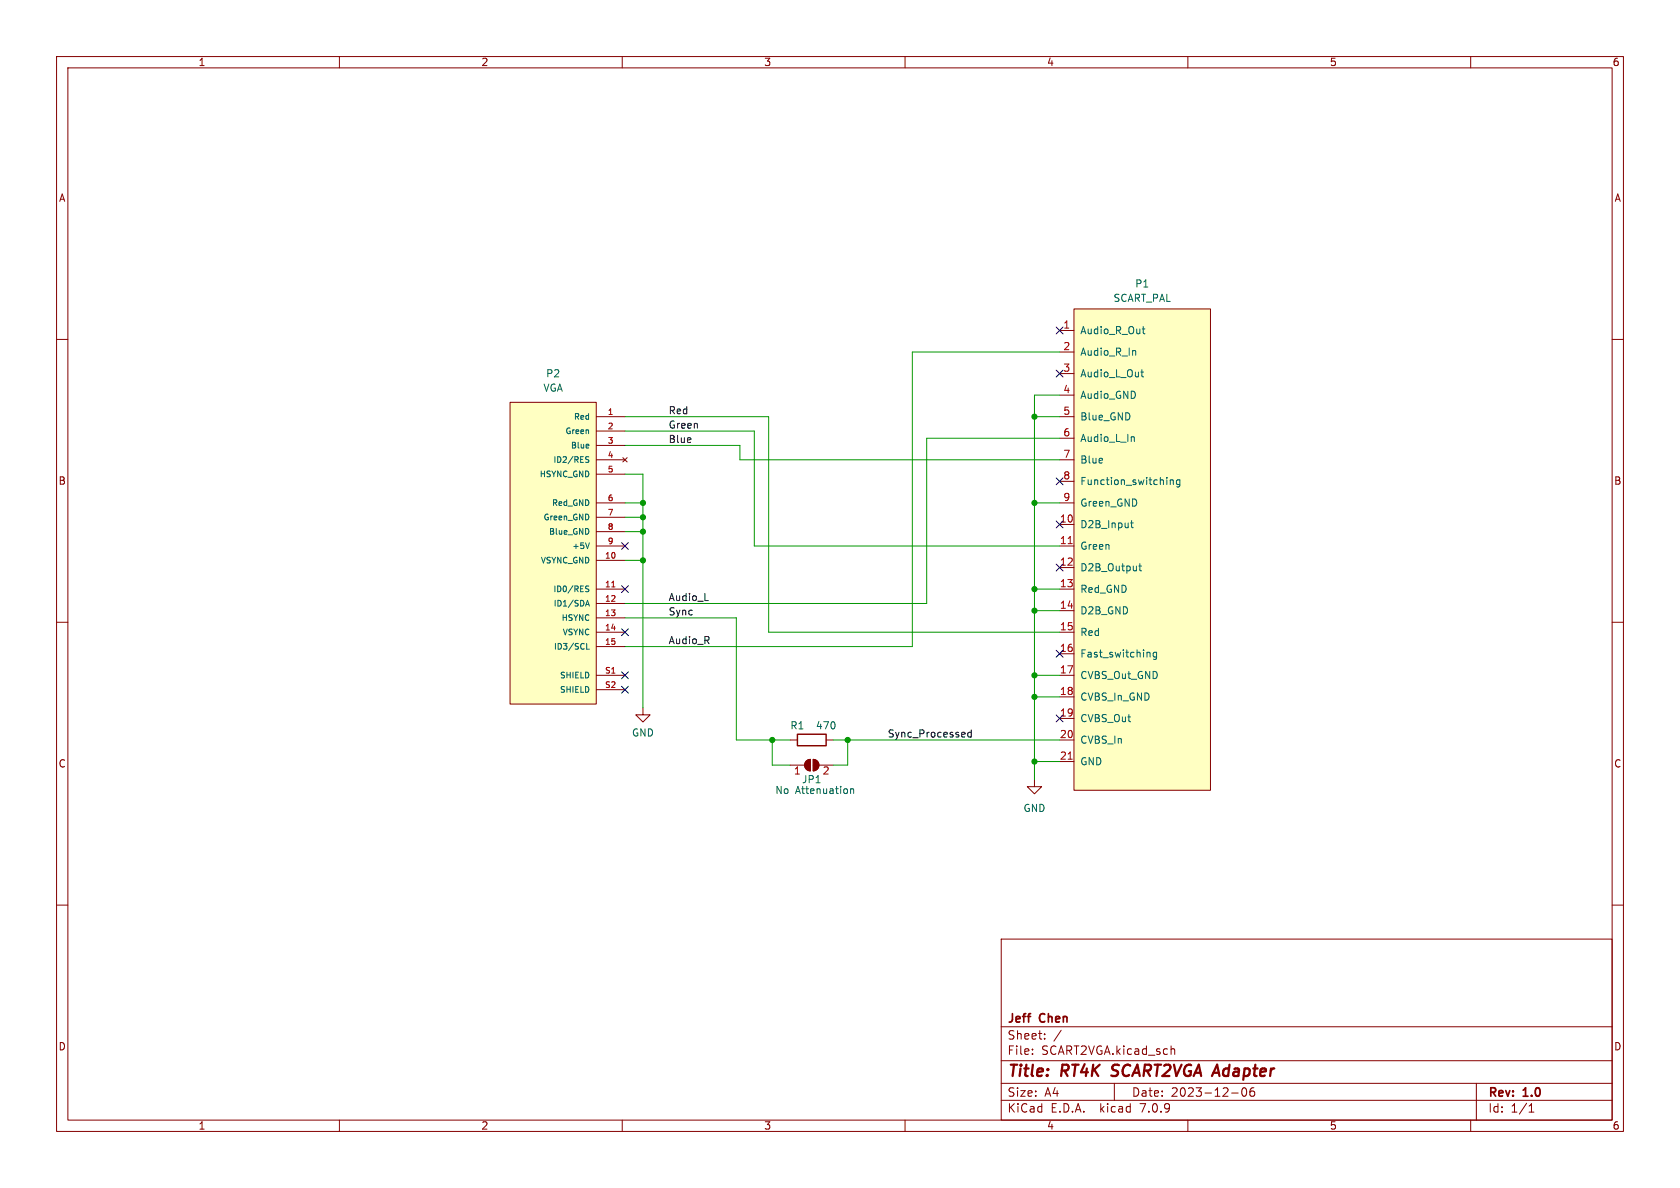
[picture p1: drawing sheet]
<svg xmlns="http://www.w3.org/2000/svg" width="297mm" height="210mm" viewBox="0 0 297 210" stroke-linecap="round" stroke-linejoin="round" font-family="sans-serif">
<g fill="none" stroke="#840000" stroke-width=".18">
<path d="M10 10h277v190h-277zM12 12h273v186h-273zM60 10v2M110 10v2M160 10v2M210 10v2M260 10v2M10 60h2M187.3 58.4h2.6M189.9 54.6h24.1v85.1h-24.1zM285 60h2M90.2 71.1h15.2v53.4h-15.2z"/>
<path d="M105.4 73.7h5.1M105.4 76.2h5.1M105.4 78.7h5.1M187.3 62.2h2.6M187.3 66h2.6M187.3 69.9h2.6M187.3 73.7h2.6M187.3 77.5h2.6M105.4 96.5h5.1M105.4 81.3h5.1M105.4 88.9h5.1M105.4 99.1h5.1"/>
<path d="M105.4 83.8h5.1M105.4 91.4h5.1M105.4 94h5.1M110.1 80.9l.8 .8M110.9 80.9l-.8 .8M187.3 92.7h2.6M187.3 96.5h2.6M187.3 81.3h2.6M187.3 85.1h2.6M187.3 88.9h2.6M10 110h2M105.4 104.1h5.1"/>
<path d="M105.4 111.8h5.1M105.4 119.4h5.1M105.4 106.7h5.1M105.4 109.2h5.1M105.4 114.3h5.1M187.3 100.3h2.6M187.3 104.1h2.6M187.3 108h2.6M187.3 111.8h2.6M187.3 115.6h2.6M187.3 119.4h2.6M285 110h2"/>
<path d="M105.4 121.9h5.1M113.7 125.1v1.3h1.2l-1.2 1.2-1.3-1.2h1.3M139.7 135.3h2.5M139.7 130.8h1.3M142.6 134.5l.7-.3v2.1a1.02 1.02 0 0 1-1-.7 1.02 1.02 0 0 1 .3-1.1zM143.8 134.2a1.02 1.02 0 0 1 1 1.1 1.02 1.02 0 0 1-1 1zM144.8 135.3h2.5M146 130.8h1.3M182.9 137.8v1.3h1.2l-1.2 1.2-1.3-1.2h1.3M187.3 123.2h2.6M187.3 127h2.6M187.3 130.8h2.6"/>
<path d="M187.3 134.6h2.6M10 160h2M285 160h2M177 166h108v32h-108zM60 198v2M110 198v2M160 198v2M177 194.5h108M177 191.5h108M177 187.5h108M177 181.5h108M182.5 186.3v.1"/>
<path d="M182.5 185.5v.1M184.7 183.6v.1M184.7 182.8v.1M187.6 182.1l-1.3 2M197 191.5v3M207.1 185.5h.5l.1 .9M210 198v2M217.7 193.2h1.2M219.7 192.4a.81 .81 0 0 0 .3 1.4l.2-.1 .2-.5-.2-.8M221.2 192.4a1.17 1.17 0 0 0-.1 1.3h.6l.1-.5-.3-.3h-.3l-.2 .3M260 198v2M261 191.5v6.5"/>
<path d="M270.3 196.6h.9M270.3 195.5l.4-.4v1.5"/>
</g>
<path d="M196.5 190.1l.2 .1M196.8 188.4l-.2 .2 .1 .4" fill="none" stroke="#840000" stroke-width=".4"/>
<g fill="#840000" stroke="#840000" stroke-width=".18">
<path d="M142.6 134.5l.7-.3v2.1a1.02 1.02 0 0 1-1-.7 1.02 1.02 0 0 1 .3-1.1z"/>
<path d="M143.8 134.2a1.02 1.02 0 0 1 1 1.1 1.02 1.02 0 0 1-1 1z"/>
</g>
<g fill="none" stroke="#006464" stroke-width=".18">
<path d="M201.9 58.2h.5M202.1 57.7v1.1l.3 .2M104.1 78.6v.2l-.5 .1M200.2 77.2l.3 .2v.6M200.6 62l.2 .1v.7M201.7 65.8h.5M201.9 65.3v1.1l.3 .2M103.6 81.2l.4 .1 .1 .2-.2 .2h-.4M103.6 80.8h.5M104.2 96l-.3 1M199.9 92.4h.5M200.1 92v1.1l.3 .2"/>
<path d="M201.5 99.6v1.1l.3 .2M206.9 84.8v.9M206.9 84.9l.2-.1 .3 .1v.8M208.6 84.9l-.4-.1-.2 .3 .1 .5h.5M208.6 84.8v1.1l-.3 .2-.3-.1M103.5 107.1l.4-1 .3 1M103.6 104l.4 .2 .1 .2-.2 .2h-.4M103.6 103.6h.5M103.6 106.9h.5M103.7 113.7v1.1h.5M201.3 100.1h.5M203 115.3l.3 .2v.6"/>
<path d="M204.5 115.4l-.4-.1-.2 .2 .1 .6h.5M204.5 115.3v1l-.3 .3-.3-.1M150.4 139.4v.9M150.4 139.6l.2-.2 .3 .1v.8"/>
</g>
<g fill="#ffffc2" stroke="#ffffc2" stroke-width=".18">
<path d="M189.9 54.6h24.1v85.1h-24.1z"/>
<path d="M90.2 71.1h15.2v53.4h-15.2z"/>
</g>
<path d="M188.8 96.1h.8M108.1 103.8h.6M188.8 134.2h.8" fill="none" stroke="#a90000" stroke-width=".18"/>
<path d="M141 129.8h5v2h-5z" fill="none" stroke="#840000" stroke-width=".25"/>
<path d="M124.6 106.2h.6M171.7 129v1.3M171.7 129.5h-.4l-.2 .2 .1 .5h.5" fill="none" stroke="#0f0f0f" stroke-width=".18"/>
<g fill="none" stroke="#009600" stroke-width=".18">
<path d="M110.5 78.7h20.3v2.6h56.5M110.5 73.7h25.4v38.1h51.4M110.5 76.2h22.8v20.3h54M182.9 73.7h4.4M187.3 77.5h-23.5v29.2h-53.3M187.3 69.9h-4.4v67.9M187.3 62.2h-26v52.1h-50.8M110.5 88.9h3.2M110.5 83.8h3.2v41.3M110.5 91.4h3.2M110.5 99.1h3.2M110.5 94h3.2"/>
<path d="M182.9 88.9h4.4M110.5 109.2h19.7v21.6h9.5M182.9 108h4.4M182.9 119.4h4.4M182.9 104.1h4.4M136.5 130.8v4.5h3.2M147.3 130.8h40M149.9 130.8v4.5h-2.6M182.9 134.6h4.4M182.9 123.2h4.4"/>
</g>
<g fill="none" stroke="#000084" stroke-width=".18">
<path d="M186.7 57.8l1.2 1.2M187.9 57.8l-1.2 1.2M186.7 65.4l1.2 1.2M187.9 65.4l-1.2 1.2M109.9 95.9l1.2 1.2M111.1 95.9l-1.2 1.2M186.7 84.5l1.2 1.2M186.7 92.1l1.2 1.2M186.7 99.7l1.2 1.2M187.9 84.5l-1.2 1.2M187.9 92.1l-1.2 1.2M187.9 99.7l-1.2 1.2"/>
<path d="M109.9 103.5l1.2 1.2M109.9 111.2l1.2 1.2M109.9 118.8l1.2 1.2M111.1 103.5l-1.2 1.2M111.1 111.2l-1.2 1.2M111.1 118.8l-1.2 1.2M186.7 115l1.2 1.2M187.9 115l-1.2 1.2M109.9 121.3l1.2 1.2M111.1 121.3l-1.2 1.2M186.7 126.4l1.2 1.2M187.9 126.4l-1.2 1.2"/>
</g>
<g fill="#009600" stroke="#009600" stroke-width=".18">
<circle cx="113.7" cy="94" r=".46"/>
<circle cx="113.7" cy="88.9" r=".46"/>
<circle cx="113.7" cy="91.4" r=".46"/>
<circle cx="149.9" cy="130.8" r=".46"/>
<circle cx="136.5" cy="130.8" r=".46"/>
<circle cx="113.7" cy="99.1" r=".46"/>
<circle cx="182.9" cy="119.4" r=".46"/>
<circle cx="182.9" cy="108" r=".46"/>
<circle cx="182.9" cy="88.9" r=".46"/>
<circle cx="182.9" cy="123.2" r=".46"/>
<circle cx="182.9" cy="104.1" r=".46"/>
<circle cx="182.9" cy="73.7" r=".46"/>
<circle cx="182.9" cy="134.6" r=".46"/>
</g>
<g font-size="2.8" fill="#840000">
<text x="178" y="190.9">Title:</text>
<text x="187.7" y="190.9">RT4K</text>
<text x="197.4" y="190.9">SCART2VGA Adapter</text>
</g>
<g font-size="2.1" fill="#840000">
<text x="178" y="184">Sheet:</text>
<text x="178" y="181.2">Jeff</text>
<text x="183.9" y="181.2">Chen</text>
<text x="178" y="186.7">File:</text>
<text x="184.1" y="186.7">SCART2VGA.kicad_sch</text>
<text x="178" y="196.9">KiCad</text>
<text x="178" y="194.1">Size:</text>
<text x="184.7" y="194.1">A4</text>
<text x="185.7" y="196.9">E.D.A.</text>
<text x="194.6" y="196.9">kicad</text>
<text x="200" y="194.1">Date:</text>
<text x="201.8" y="196.9">7.0.9</text>
<text x="207" y="194.1">2023-12-06</text>
<text x="263" y="194.3">Rev:</text>
<text x="263" y="196.9">Id:</text>
<text x="267.1" y="196.9">1/1</text>
<text x="269.4" y="194.3">1.0</text>
</g>
<g font-size="1.8" fill="#840000">
<text x="35" y="11.9">1</text>
<text x="85" y="11.9">2</text>
<text x="135" y="11.9">3</text>
<text x="185" y="11.9">4</text>
<text x="235" y="11.9">5</text>
<text x="285" y="11.9">6</text>
<text x="10.3" y="35.9">A</text>
<text x="285.3" y="35.9">A</text>
<text x="10.3" y="85.9">B</text>
<text x="285.3" y="85.9">B</text>
<text x="10.3" y="135.9">C</text>
<text x="285.3" y="135.9">C</text>
<text x="10.3" y="185.9">D</text>
<text x="285.3" y="185.9">D</text>
<text x="35" y="199.9">1</text>
<text x="85" y="199.9">2</text>
<text x="135" y="199.9">3</text>
<text x="185" y="199.9">4</text>
<text x="235" y="199.9">5</text>
<text x="285" y="199.9">6</text>
</g>
<g font-size="1.8" fill="#006464">
<text x="196.7" y="53.6">SCART_PAL</text>
<text x="200.6" y="51">P1</text>
<text x="190.9" y="59.3">Audio_R_Out</text>
<text x="190.9" y="63.1">Audio_R_In</text>
<text x="96" y="69.4">VGA</text>
<text x="96.4" y="66.9">P2</text>
<text x="190.9" y="66.9">Audio_L_Out</text>
<text x="190.9" y="70.7">Audio_GND</text>
<text x="190.9" y="74.5">Blue_GND</text>
<text x="190.9" y="78.3">Audio_L_In</text>
<text x="190.9" y="82.1">Blue</text>
<text x="190.9" y="86">Function_switching</text>
<text x="190.9" y="89.8">Green_GND</text>
<text x="190.9" y="93.6">D2B_Input</text>
<text x="190.9" y="97.4">Green</text>
<text x="190.9" y="101.2">D2B_Output</text>
<text x="190.9" y="105">Red_GND</text>
<text x="190.9" y="108.8">D2B_GND</text>
<text x="190.9" y="112.6">Red</text>
<text x="190.9" y="116.4">Fast_switching</text>
<text x="190.9" y="120.2">CVBS_Out_GND</text>
<text x="190.9" y="124.1">CVBS_In_GND</text>
<text x="111.6" y="130.4">GND</text>
<text x="139.6" y="129.1">R1</text>
<text x="144.1" y="129.1">470</text>
<text x="190.9" y="127.9">CVBS_Out</text>
<text x="190.9" y="131.7">CVBS_In</text>
<text x="190.9" y="135.5">GND</text>
<text x="137" y="140.6">No</text>
<text x="140.6" y="140.6">Attenuation</text>
<text x="141.7" y="138.7">JP1</text>
<text x="180.8" y="143.7">GND</text>
</g>
<g font-size="1.8" fill="#a90000">
<text x="187.9" y="58.2">1</text>
<text x="187.9" y="62">2</text>
<text x="187.9" y="65.8">3</text>
<text x="187.9" y="69.6">4</text>
<text x="187.9" y="73.4">5</text>
<text x="187.9" y="77.2">6</text>
<text x="187.9" y="81">7</text>
<text x="187.9" y="84.8">8</text>
<text x="187.9" y="88.6">9</text>
<text x="187.3" y="92.5">10</text>
<text x="187.3" y="96.3">11</text>
<text x="187.3" y="100.1">12</text>
<text x="187.3" y="103.9">13</text>
<text x="187.3" y="107.7">14</text>
<text x="187.3" y="111.5">15</text>
<text x="187.3" y="115.3">16</text>
<text x="187.3" y="119.1">17</text>
<text x="187.3" y="122.9">18</text>
<text x="187.3" y="126.7">19</text>
<text x="187.3" y="130.6">20</text>
<text x="140.3" y="137.2">1</text>
<text x="145.3" y="137.2">2</text>
<text x="187.3" y="134.4">21</text>
</g>
<g font-size="1.8" fill="#0f0f0f">
<text x="118.1" y="73.3">Red</text>
<text x="118.1" y="75.9">Green</text>
<text x="118.1" y="78.4">Blue</text>
<text x="118.1" y="106.3">Audio_L</text>
<text x="118.1" y="114">Audio_R</text>
<text x="118.1" y="108.9">Sync</text>
<text x="156.8" y="130.5">Sync_Processed</text>
</g>
<g font-size="1.4" fill="#006464">
<text x="99.8" y="76.9">Green</text>
<text x="101.3" y="74.4">Red</text>
<text x="97.7" y="82">ID2/RES</text>
<text x="100.8" y="79.5">Blue</text>
<text x="95.3" y="84.6">HSYNC_GND</text>
<text x="97.5" y="89.6">Red_GND</text>
<text x="96" y="92.2">Green_GND</text>
<text x="96.9" y="94.7">Blue_GND</text>
<text x="95.5" y="99.8">VSYNC_GND</text>
<text x="101" y="97.3">+5V</text>
<text x="97.7" y="104.9">ID0/RES</text>
<text x="97.8" y="107.4">ID1/SDA</text>
<text x="99.2" y="110">HSYNC</text>
<text x="99.4" y="112.5">VSYNC</text>
<text x="97.8" y="115">ID3/SCL</text>
<text x="98.9" y="120.1">SHIELD</text>
<text x="98.9" y="122.7">SHIELD</text>
</g>
<g font-size="1.4" fill="#a90000">
<text x="107.3" y="73.4">1</text>
<text x="107.3" y="75.9">2</text>
<text x="107.3" y="78.5">3</text>
<text x="107.3" y="81">4</text>
<text x="107.3" y="83.6">5</text>
<text x="107.3" y="88.6">6</text>
<text x="107.3" y="91.2">7</text>
<text x="107.3" y="93.7">8</text>
<text x="106.9" y="98.8">10</text>
<text x="107.3" y="96.3">9</text>
<text x="106.9" y="103.9">11</text>
<text x="106.9" y="106.4">12</text>
<text x="106.9" y="109">13</text>
<text x="106.9" y="111.5">14</text>
<text x="106.9" y="114">15</text>
<text x="106.9" y="119.1">S1</text>
<text x="106.9" y="121.7">S2</text>
</g>
</svg>
